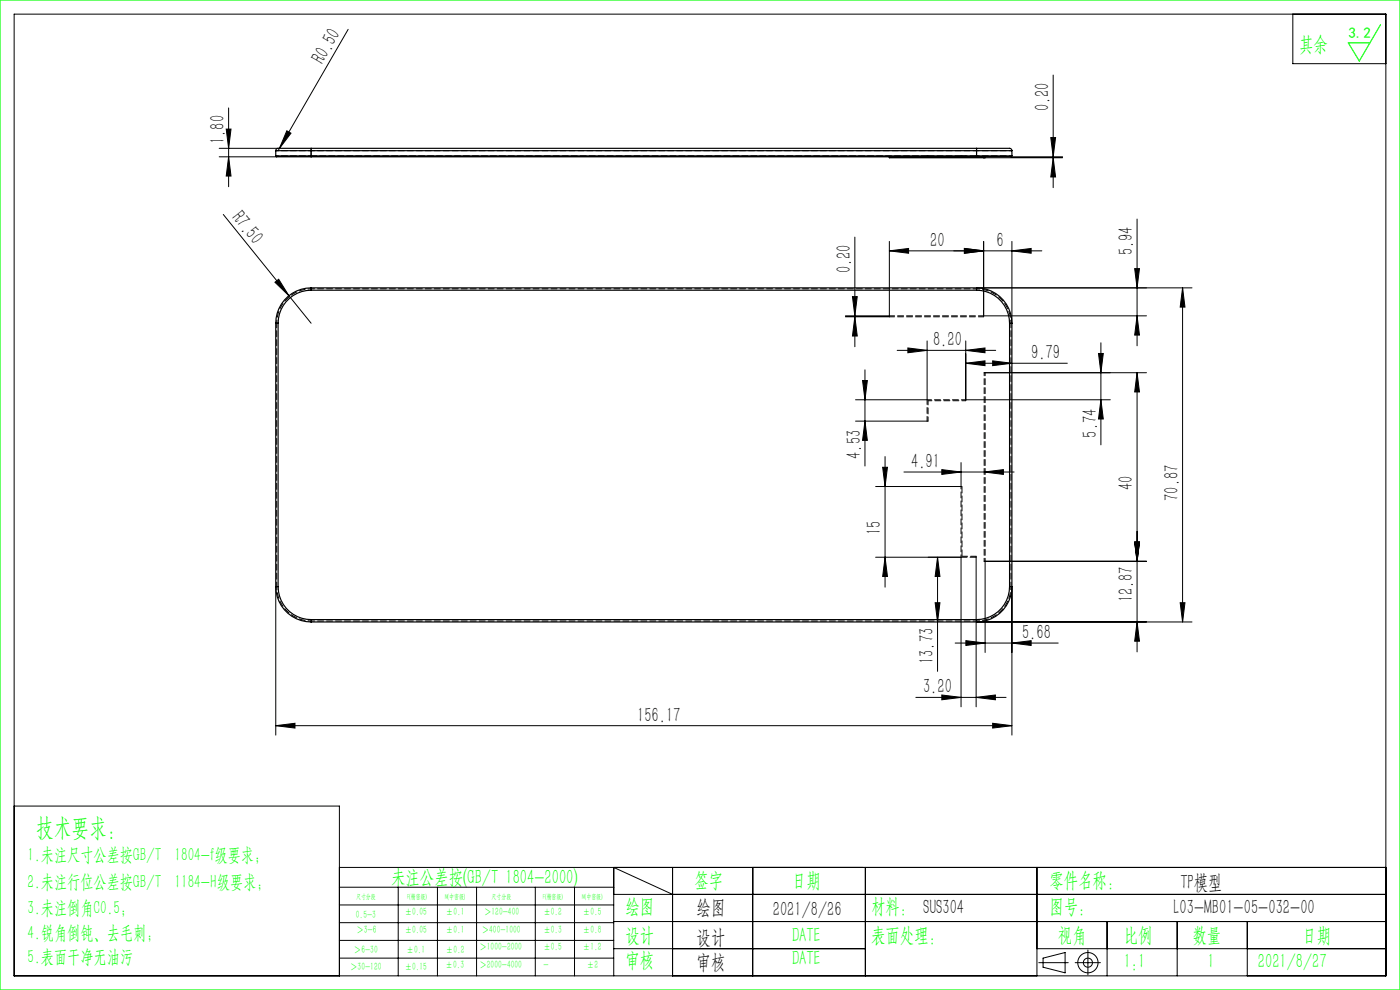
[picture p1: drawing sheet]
<svg xmlns="http://www.w3.org/2000/svg" width="297mm" height="210mm" viewBox="0 0 297 210" stroke-linecap="round" stroke-linejoin="round" font-family="sans-serif">
<g fill="none" stroke="#000" stroke-width=".21">
<path d="M3 3h291v204h-291zM73.9 6.2l-14.7 25.3M223.4 15.9v23.9M274.3 3v10.5h19.7M46.5 31.5h12.5M46.5 33.3h12.2M48 27.4h1l-.5 4.1zM48.5 22.9v16.7M48.5 33.3l.5 4h-1zM59.2 31.5l-.2 .5M60.8 27.7l.9 .6-2.5 3.2zM208.7 33.5h16.7"/>
<path d="M214.5 33.3h10.9M222.9 29.2h1l-.5 4.1zM223.4 33.5l.5 4h-1zM47.4 45.5l18.6 23.1M58.3 59.9l.8-.7 2.2 3.5zM181.4 50.3v23.2M188.7 53.2l4-.5v1zM188.7 51.2v15.8h-9.3M188.7 53.2h32.3M204.6 52.7l4.1 .5-4.1 .5zM208.7 51.2v15.8h34.5M214.7 53.2l4-.5v1z"/>
<path d="M214.7 51.2v17.4M240.7 57h1l-.5 4.1zM241.2 46.5v26.8M179.4 67.2h9.3M180.8 62.9h1.1l-.5 4.1zM181.4 67.2l.5 4.1h-1.1zM183.5 78.5v20.4M190.3 74.3h20.9M192.6 73.8l4.1 .5-4.1 .5zM196.7 72.3v12.5h-15.2M204.9 74.3l4.1-.5v1zM204.9 77.1l4.1-.6v1.1z"/>
<path d="M204.9 72.3v12.5h30.6M204.9 77.1h21.5M207.2 61.1h45.7M208.8 79.1h34.4M210.6 76.5l4.1 .6-4.1 .5zM233 75h1.1l-.6 4.1zM233.5 72.7v21.7M241.2 79.1v59.2M241.2 79.1l.5 4h-1zM241.2 67l.5 4.1h-1zM250.9 61.1v70.8M250.9 61.1l.5 4h-1z"/>
<path d="M181.5 89.3h15.2M183 80.7h1l-.5 4.1zM183.5 89.3l.5 4.1h-1zM187.3 99.1h1l-.5 4.1zM187.8 96.9v27.7M199.8 99.6l4.1 .5-4.1 .5zM203.9 98.1v5.1h-18.1M233.5 84.8l.6 4.1h-1.1zM185.8 118.2h18.1v31.7M187.8 118.2l.5 4.1h-1zM191.8 100.1h23.3M198.9 118.2v24.2"/>
<path d="M198.9 118.2l.5 4.1h-1zM207.1 118.2v31.7M208.8 119.1h34.4M208.8 100.1l4.1-.5v1zM209 119.1v19.3M240.7 115h1l-.5 4.1zM58.5 124.4v31.5M198.4 127.9h1l-.5 4zM202.6 136.4h21.9M204.9 135.9l4.1 .5-4.1 .5zM207.2 131.9h45.7M214.7 136.4l4-.5v1z"/>
<path d="M214.7 124.4v31.5M241.2 131.9l.5 4.1h-1zM250.4 127.9h1l-.5 4zM58.5 153.9l4.1-.5v1zM58.5 153.9h156.2M194.3 147.9h19.1M199.8 147.4l4.1 .5-4.1 .5zM207.1 147.9l4.1-.5v1zM210.6 153.4l4.1 .5-4.1 .5zM3 171h69v36M72 184h222M72 188.2h58.2"/>
<path d="M72 192h58.2M72 195.7h58.2M72 199.5h58.2M84.5 188.2v18.8M92.8 188.2v18.8M101.1 188.2v18.8M113.6 188.2v18.8M121.9 188.2v18.8M130.2 189.7h163.8M130.2 195.5h163.8M142.7 189.7l-12.5-5.7v23M142.7 184v23"/>
<path d="M159.7 184v23M183.6 184v23M220 184v23M234.9 195.5v11.5M249.7 195.5v11.5M264.6 195.5v11.5M72 203.2h58.2M130.2 201.2h53.4M220 201.2h74M220.4 204.2h6.2M221.3 203.2l4.7-1.1v4.3l-4.7-1.2zM228.1 204.2h5.3"/>
<path d="M230.8 201.5v5.3"/>
<circle cx="230.8" cy="204.2" r="2.15"/>
<circle cx="230.8" cy="204.2" r=".96"/>
</g>
<path d="M0 0h297v210h-297zM292.9 5.2l-4.5 7.7-2.4-3.8h4.6" fill="none" stroke="#0f0" stroke-width=".25"/>
<g fill="#000">
<path d="M60.8 27.7l.9 .6-2.5 3.2zM58.3 59.9l.8-.7 2.2 3.5z"/>
<path d="M48 27.4h1l-.5 4.1zM48.5 33.3l.5 4h-1zM222.9 29.2h1l-.5 4.1zM223.4 33.5l.5 4h-1zM250.9 61.1l.5 4h-1zM250.4 127.9h1l-.5 4zM180.8 62.9h1.1l-.5 4.1zM181.4 67.2l.5 4.1h-1.1zM183 80.7h1l-.5 4.1zM183.5 89.3l.5 4.1h-1zM241.2 79.1l.5 4h-1zM240.7 115h1l-.5 4.1zM240.7 115h1l-.5 4.1zM241.2 131.9l.5 4.1h-1zM198.9 118.2l.5 4.1h-1zM198.4 127.9h1l-.5 4z"/>
<path d="M204.6 52.7l4.1 .5-4.1 .5zM188.7 53.2l4-.5v1z"/>
<path d="M241.2 67l.5 4.1h-1zM240.7 57h1l-.5 4.1zM187.8 118.2l.5 4.1h-1zM187.3 99.1h1l-.5 4.1z"/>
<path d="M233.5 84.8l.6 4.1h-1.1zM233 75h1.1l-.6 4.1z"/>
<path d="M58.5 153.9l4.1-.5v1zM210.6 153.4l4.1 .5-4.1 .5zM204.6 52.7l4.1 .5-4.1 .5zM214.7 53.2l4-.5v1zM192.6 73.8l4.1 .5-4.1 .5zM204.9 74.3l4.1-.5v1zM204.9 135.9l4.1 .5-4.1 .5zM214.7 136.4l4-.5v1zM204.9 77.1l4.1-.6v1.1zM210.6 76.5l4.1 .6-4.1 .5zM199.8 99.6l4.1 .5-4.1 .5zM208.8 100.1l4.1-.5v1z"/>
<path d="M199.8 147.4l4.1 .5-4.1 .5zM207.1 147.9l4.1-.5v1z"/>
</g>
<g fill="none" stroke="#000" stroke-width=".25">
<path d="M58.5 33.1h7.5M58.5 33.1l.2 .2h7.3M58.5 32h7.5M58.5 32v1.1M66 31.5v.5M66 33.1v.2M66 31.5h-7l-.4 .1-.1 .4M66 32h141.2M66 33.1h141.2M66 32v1.1M66 31.5h141.2M66 33.3h141.2"/>
<path d="M188.7 33.3v.2h20v-.2M207.2 33.1v.2M207.2 33.1h7.5M207.2 31.5v.5M207.2 32h7.5M207.2 31.5h7l.3 .1 .2 .4M207.2 32v1.1M208.8 33.3v.2h.2v-.2M214.7 33.1l-.2 .2h-7.3M214.7 32v1.1M58.5 68.6h.5M58.5 68.6v55.8"/>
<path d="M59 68.6v55.8M66 61.1v.5M66 61.1a7.5 7.5 0 0 0-7.5 7.5M66 61.6a7 7 0 0 0-7 7M66 61.1h141.2M66 61.6h141.2M207.2 61.1a7.5 7.5 0 0 1 7.5 7.5M207.2 61.6a7 7 0 0 1 7 7M207.2 61.1v.5M214.2 68.6h.5M214.2 68.6v55.8M214.7 68.6v55.8"/>
<path d="M58.5 124.4h.5M58.5 124.4a7.5 7.5 0 0 0 7.5 7.5M59 124.4a7 7 0 0 0 7 7M66 131.4v.5M66 131.4h141.2M66 131.9h141.2M207.2 131.4v.5M214.2 124.4a7 7 0 0 1-7 7M214.2 124.4h.5M214.7 124.4a7.5 7.5 0 0 1-7.5 7.5"/>
</g>
<g fill="none" stroke="#000" stroke-width=".21" stroke-dasharray="1.3 .6">
<path d="M66 33.3v-.2M66 32v-.5M196.7 33.1h.2M196.7 33.1v.2M196.9 33.1v.2M203.9 33.1v.2M203.9 33.1h-7M204.1 33.1v.2M204.9 33.1v.2M207.1 33.1v.2M207.1 33.1h-3.2M207.2 32v-.5"/>
<path d="M207.2 33.3v-.2M207.2 33.1h-.1M58.5 68.6h.2M66 61.3v-.2M188.7 67v.2M207.2 61.3v-.2M208.7 67.2v-.2M209 79.1h-.2M214.5 68.6h.2M196.7 89.3h.2M204.9 85v-.2M204.1 103.2h-.2"/>
<path d="M207.1 118.2v-.2M207.1 118.2h-3.2M208.8 119.1h.2M58.5 124.4h.2M66 131.9v-.2M207.2 131.9v-.2M214.5 124.4h.2"/>
</g>
<path d="M58.5 32h7.5M66 33.1h-7.5M207.2 32h7.5M214.7 33.1h-7.5" fill="none" stroke="#000" stroke-width=".21" stroke-dasharray="1.3 .6" stroke-dashoffset=".7"/>
<path d="M66 33.1v-1.1M66 32h141.2M207.2 32v1.1M66 61.3h141.2M207.2 131.7h-141.2" fill="none" stroke="#000" stroke-width=".21" stroke-dasharray="1.3 .6" stroke-dashoffset=".5"/>
<path d="M196.7 33.1h-130.7M207.1 118h-3" fill="none" stroke="#000" stroke-width=".21" stroke-dasharray="1.3 .6" stroke-dashoffset=".1"/>
<path d="M58.7 68.6a7.3 7.3 0 0 1 7.3-7.3M207.2 61.3a7.3 7.3 0 0 1 7.3 7.3M208.8 79.1v40M209 79.1v40M66 131.7a7.3 7.3 0 0 1-7.3-7.3M214.5 124.4a7.3 7.3 0 0 1-7.3 7.3" fill="none" stroke="#000" stroke-width=".21" stroke-dasharray="1.3 .6" stroke-dashoffset=".6"/>
<path d="M214.5 68.6v55.8M196.7 84.8v4.5M204.9 84.8h-8.2M58.7 124.4v-55.8" fill="none" stroke="#000" stroke-width=".21" stroke-dasharray="1.3 .6" stroke-dashoffset=".3"/>
<path d="M196.9 85v4.3M204.9 85h-8" fill="none" stroke="#000" stroke-width=".21" stroke-dasharray="1.3 .6" stroke-dashoffset=".4"/>
<path d="M204.1 118v-14.8" fill="none" stroke="#000" stroke-width=".21" stroke-dasharray="1.3 .6" stroke-dashoffset="-.1"/>
<path d="M203.9 118.2v-15" fill="none" stroke="#000" stroke-width=".21" stroke-dasharray="1.3 .6" stroke-dashoffset=".8"/>
<path d="M208.7 67h-20M208.7 67.2h-20" fill="none" stroke="#000" stroke-width=".21" stroke-dasharray="1.3 .6" stroke-dashoffset=".2"/>
<text font-size="5.4" fill="#0f0" x="7.7" y="177.2">技术要求：</text>
<g font-size="4.4" fill="#0f0">
<text x="275.6" y="10.8">其余</text>
<text x="83" y="187.5">未注公差按(GB/T 1804-2000)</text>
<text x="147.3" y="188">签字</text>
<text x="168" y="188">日期</text>
<text x="222.6" y="188">零件名称：</text>
<text x="132.7" y="193.6">绘图</text>
<text x="184.8" y="193.6">材料： SUS304</text>
<text x="222.6" y="193.6">图号：</text>
<text x="132.7" y="199.8">设计</text>
<text x="168" y="199.8">DATE</text>
<text x="184.8" y="199.8">表面处理：</text>
<text x="224.4" y="199.8">视角</text>
<text x="238.4" y="199.8">比例</text>
<text x="253" y="199.8">数量</text>
<text x="276.3" y="199.8">日期</text>
<text x="132.7" y="205.1">审核</text>
<text x="168" y="204.6">DATE</text>
<text x="238.4" y="205.3">1:1</text>
<text x="256.2" y="205.3">1</text>
<text x="266.9" y="205.3">2021/8/27</text>
</g>
<g font-size="4.4">
<text x="68.5" y="13.8" transform="rotate(-60 68.5 13.8)">R0.50</text>
<text x="222.6" y="23.6" transform="rotate(-90 222.6 23.6)">0.20</text>
<text x="47.6" y="30.6" transform="rotate(-90 47.6 30.6)">1.80</text>
<text x="49" y="46.1" transform="rotate(51 49 46.1)">R7.50</text>
<text x="197.4" y="52.3">20</text>
<text x="211.4" y="52.3">6</text>
<text x="180.5" y="58" transform="rotate(-90 180.5 58)">0.20</text>
<text x="240.3" y="54.1" transform="rotate(-90 240.3 54.1)">5.94</text>
<text x="197.9" y="73.4">8.20</text>
<text x="218.8" y="76.2">9.79</text>
<text x="232.7" y="92.8" transform="rotate(-90 232.7 92.8)">5.74</text>
<text x="182.6" y="97.3" transform="rotate(-90 182.6 97.3)">4.53</text>
<text x="193.3" y="99.3">4.91</text>
<text x="240.3" y="104" transform="rotate(-90 240.3 104)">40</text>
<text x="250" y="106.2" transform="rotate(-90 250 106.2)">70.87</text>
<text x="186.9" y="113.5" transform="rotate(-90 186.9 113.5)">15</text>
<text x="240.3" y="127.8" transform="rotate(-90 240.3 127.8)">12.87</text>
<text x="216.8" y="135.5">5.68</text>
<text x="198" y="140.9" transform="rotate(-90 198 140.9)">13.73</text>
<text x="195.8" y="147.1">3.20</text>
<text x="135.2" y="153.1">156.17</text>
<text x="250.4" y="188.6">TP模型</text>
<text x="147.8" y="194">绘图</text>
<text x="163.9" y="194.3">2021/8/26</text>
<text x="249" y="194">L03-MB01-05-032-00</text>
<text x="147.8" y="200.2">设计</text>
<text x="147.8" y="205.5">审核</text>
</g>
<g font-size="4" fill="#0f0">
<text x="5.9" y="182.6">1.未注尺寸公差按GB/T 1804-f级要求；</text>
<text x="5.9" y="188.4">2.未注行位公差按GB/T 1184-H级要求；</text>
<text x="5.9" y="193.9">3.未注倒角C0.5；</text>
<text x="5.9" y="199.2">4.锐角倒钝、去毛刺；</text>
<text x="5.9" y="204.2">5.表面干净无油污</text>
</g>
<text font-size="3.2" fill="#0f0" x="286.1" y="8">3.2</text>
<g font-size="2.3" fill="#0f0">
<text x="75.5" y="194.7">0.5-3</text>
<text x="75.6" y="198">＞3-6</text>
<text x="85.9" y="194.2">±0.05</text>
<text x="85.9" y="198">±0.05</text>
<text x="94.6" y="194.2">±0.1</text>
<text x="94.6" y="198">±0.1</text>
<text x="102.2" y="198">＞400-1000</text>
<text x="102.7" y="194.2">＞120-400</text>
<text x="115.3" y="194.2">±0.2</text>
<text x="115.3" y="198">±0.3</text>
<text x="123.7" y="194.2">±0.5</text>
<text x="123.7" y="198">±0.8</text>
<text x="75.1" y="202.2">＞6-30</text>
<text x="86.3" y="202.2">±0.1</text>
<text x="94.6" y="202.2">±0.2</text>
<text x="101.7" y="201.6">＞1000-2000</text>
<text x="115.3" y="201.6">±0.5</text>
<text x="123.7" y="201.6">±1.2</text>
<text x="74.3" y="205.8">＞30-120</text>
<text x="85.9" y="205.8">±0.15</text>
<text x="94.5" y="205.4">±0.3</text>
<text x="101.7" y="205.4">＞2000-4000</text>
<text x="115.3" y="205.4">-</text>
<text x="124.5" y="205.4">±2</text>
</g>
<g font-size="1.5" fill="#0f0">
<text x="75.5" y="190.6">尺寸分段</text>
<text x="86.4" y="190.6">F(精密级)</text>
<text x="94.4" y="190.6">M(中密级)</text>
<text x="104.3" y="190.6">尺寸分段</text>
<text x="115.2" y="190.6">F(精密级)</text>
<text x="123.5" y="190.6">M(中密级)</text>
</g>
</svg>
